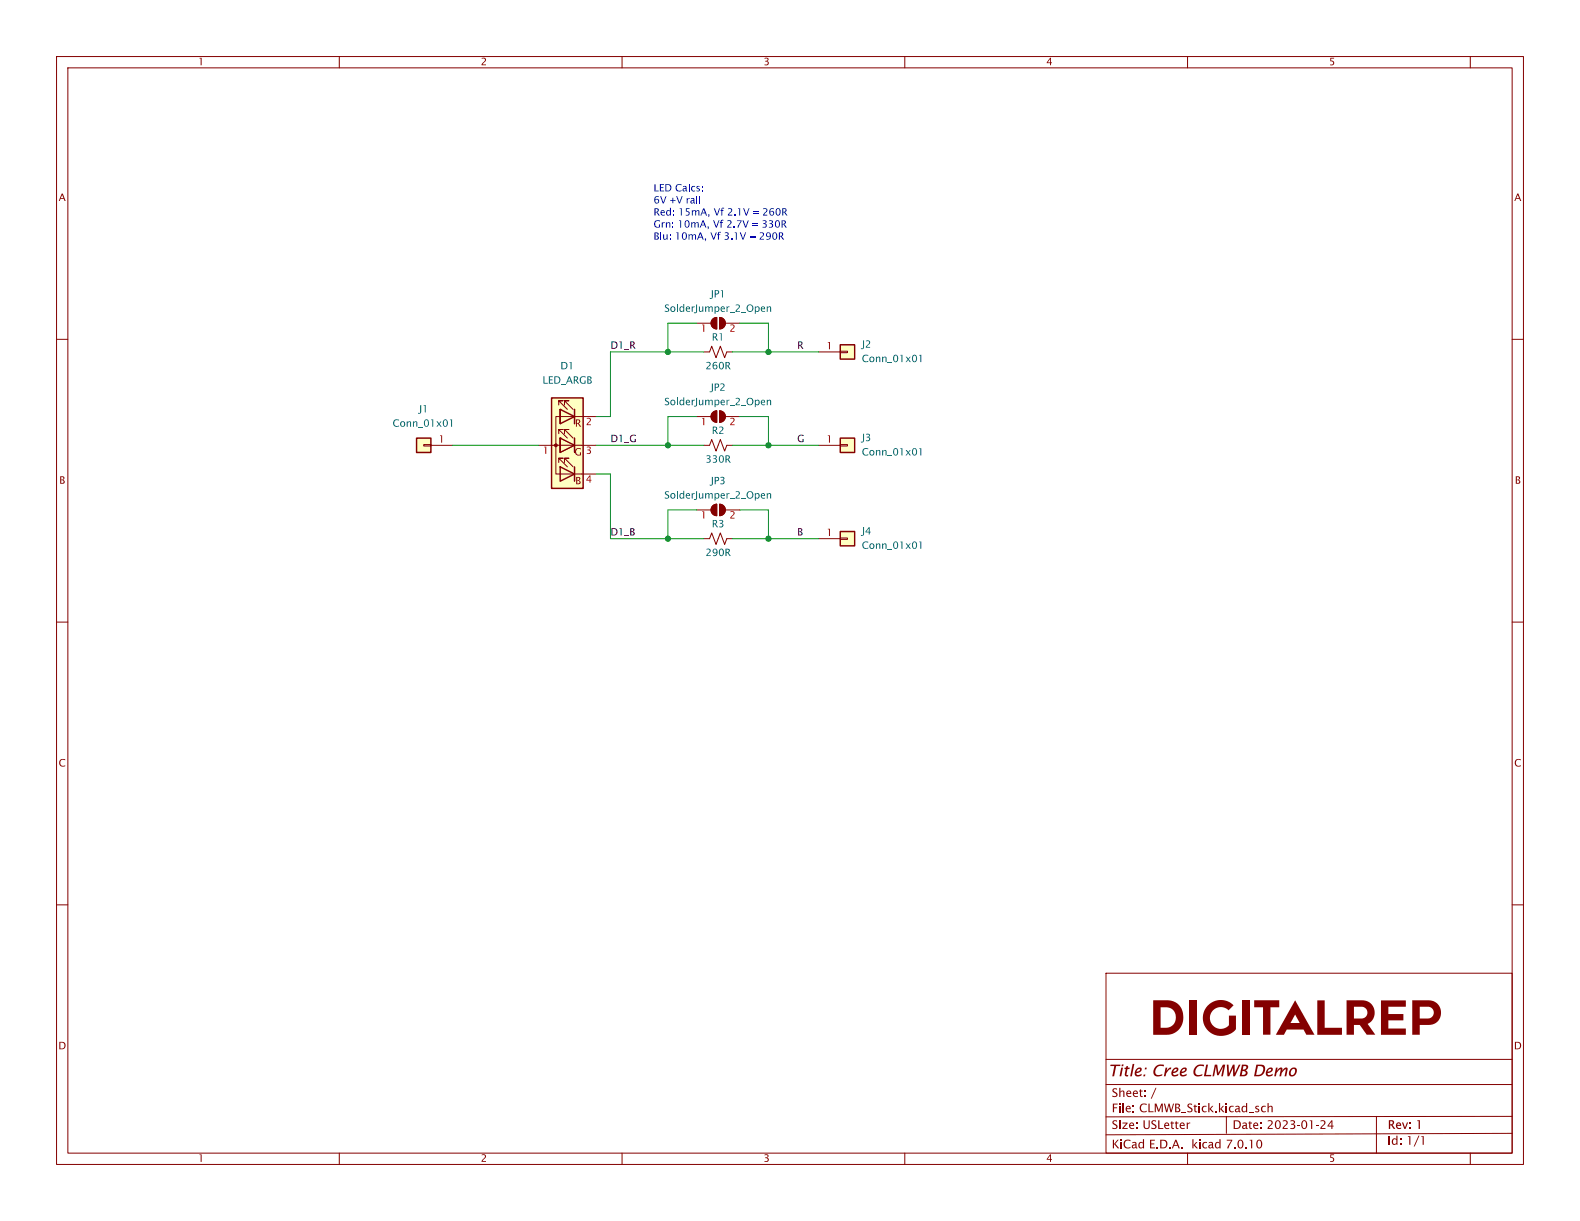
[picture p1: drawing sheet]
<svg xmlns="http://www.w3.org/2000/svg" width="279mm" height="216mm" viewBox="0 0 279 216" stroke-linecap="round" stroke-linejoin="round" font-family="sans-serif">
<g fill="none" stroke="#840000" stroke-width=".18">
<path d="M10 10h259.4v195.9h-259.4zM12 12h255.4v191.9h-255.4zM60 10v2M110 10v2M160 10v2M210 10v2M260 10v2M10 60h2M267.4 60h2M10 110h2M267.4 110h2M10 160h2"/>
<path d="M267.4 160h2M195.6 172.1h71.8v31.8h-71.8zM60 203.9v2M110 203.9v2M160 203.9v2M210 203.9v2M260 203.9v2"/>
</g>
<path d="M235.4 198.1h.2v.9h.2v.2h-.2v.4h-.2v-.4h-.7l.1-.2h.6v-.7l-.5 .7h-.1z" fill="#840000"/>
<path d="M267.4 200.4l-71.8 .3" fill="none" stroke="#840000" stroke-width=".18"/>
<path d="M222.4 201.6l.4-.1 .4 .4v.8l-.4 .4-.5-.2-.2-.6h.3l.1 .6h.3l.2-.4-.1-.6-.1-.2h-.2l-.2 .6h-.3z" fill="#840000"/>
<g fill="none" stroke="#840000" stroke-width=".18">
<path d="M95.2 78.7h7.7M98.8 76.7v-.8h.8h-.8l1.5 1.6M98.8 71.6v-.7h.8h-.8l1.5 1.5M99.1 77.5v2.5zM99.1 77.5h.1M99.1 72.4v2.5zM99.1 72.4h.1M99.8 76.7v-.8h.8h-.8l1.5 1.6M99.8 71.6v-.7h.8h-.8l1.5 1.5M101.6 77.5v2.5M101.6 72.4v2.5M102.9 73.7h-4.6v10.1h4.6"/>
<path d="M98.8 81.8v-.8h.8h-.8l1.5 1.6M99.8 81.8v-.8h.8h-.8l1.5 1.6M195.6 191.8h71.7M195.6 187.3h71.8M216.9 197.4v3M243.4 197.4v6.5M267.4 197.4l-71.8 .1"/>
</g>
<path d="M97.5 70.4h5.6v16h-5.6z" fill="#ffffc2" stroke="#ffffc2" stroke-width=".18"/>
<path d="M97.5 70.4h5.6v16h-5.6zM99.1 77.5l2.5 1.2-2.5 1.3zM99.1 72.4l2.5 1.3-2.5 1.2zM101.6 72.4v2.5M101.6 77.5v2.5M99.1 82.6l2.5 1.2-2.5 1.3zM101.6 82.6v2.5" fill="none" stroke="#840000" stroke-width=".25"/>
<circle cx="98.3" cy="78.7" r=".25" fill="#840000" stroke="#840000" stroke-width=".18"/>
<path d="M96.2 79h.4v1.3h-.2v-1.2h-.2z" fill="#a90000"/>
<path d="M102.9 73.7h2.5" fill="none" stroke="#840000" stroke-width=".18"/>
<path d="M103.8 73.9h.4l.3 .1v.4l-.6 .6h.6v.2h-.8l.6-.9-.1-.3-.4 .1z" fill="#a90000"/>
<path d="M102.9 78.7h2.5" fill="none" stroke="#840000" stroke-width=".18"/>
<path d="M103.8 79h.4l.3 .1-.1 .3-.2 .1 .3 .3-.2 .4-.5 .1v-.2h.4l.1-.2-.1-.2-.3-.1v-.1l.3-.1 .1-.2h-.5z" fill="#a90000"/>
<path d="M102.9 83.8h2.5" fill="none" stroke="#840000" stroke-width=".18"/>
<path d="M104.3 84.1h.1v.7h.2v.2h-.2v.3h-.1v-.3h-.6v-.2h.6v-.5l-.5 .5h-.1z" fill="#a90000"/>
<path d="M124.5 78.7h1l.4-1 .7 2.1 .8-2.1 .7 2.1 .4-1.1h1M144.8 78.7h3.8M148.6 78.6h1.3v.3h-1.3z" fill="none" stroke="#840000" stroke-width=".18"/>
<path d="M148.6 77.5h2.5v2.5h-2.5z" fill="#ffffc2" stroke="#ffffc2" stroke-width=".18"/>
<path d="M148.6 77.5h2.5v2.5h-2.5z" fill="none" stroke="#840000" stroke-width=".25"/>
<path d="M162.5 79.3l.4-.1v1.3h-.2v-1.1h-.2z" fill="#006464"/>
<path d="M74.9 78.6h1.3v.3h-1.3zM76.2 78.7h3.8M124.5 62.2h1l.4-1 .7 2 .8-2 .7 2 .4-1h1" fill="none" stroke="#840000" stroke-width=".18"/>
<path d="M73.7 77.5h2.5v2.5h-2.5z" fill="#ffffc2" stroke="#ffffc2" stroke-width=".18"/>
<path d="M73.7 77.5h2.5v2.5h-2.5z" fill="none" stroke="#840000" stroke-width=".25"/>
<path d="M79.6 74.2h.3v1.3h-.1v-1.2h-.2z" fill="#006464"/>
<path d="M148.6 94h2.5v2.5h-2.5z" fill="#ffffc2" stroke="#ffffc2" stroke-width=".18"/>
<path d="M144.8 95.3h3.8M148.6 95.1h1.3v.3h-1.3z" fill="none" stroke="#840000" stroke-width=".18"/>
<path d="M148.6 94h2.5v2.5h-2.5z" fill="none" stroke="#840000" stroke-width=".25"/>
<path d="M162.5 95.8h.4v1.2h-.2v-1.1h-.2z" fill="#006464"/>
<path d="M123.2 90.2h2.5M126.1 89.4l.6-.2v2a1.02 1.02 0 0 1-.9-.7 1.02 1.02 0 0 1 .3-1.1zM127.3 89.2a1.02 1.02 0 0 1 1 1 1.02 1.02 0 0 1-1 1z" fill="none" stroke="#840000" stroke-width=".18"/>
<g fill="#840000" stroke="#840000" stroke-width=".18">
<path d="M126.1 89.4l.6-.2v2a1.02 1.02 0 0 1-.9-.7 1.02 1.02 0 0 1 .3-1.1z"/>
<path d="M127.3 89.2a1.02 1.02 0 0 1 1 1 1.02 1.02 0 0 1-1 1z"/>
</g>
<path d="M124.2 90.4h.3v1.3h-.1v-1.2h-.2z" fill="#a90000"/>
<path d="M128.3 90.2h2.5" fill="none" stroke="#840000" stroke-width=".18"/>
<path d="M129.2 90.4h.4l.3 .2v.3l-.6 .7h.6v.1h-.8l.6-.9-.1-.2h-.4z" fill="#a90000"/>
<path d="M135.6 87.2h.2v.2l.2-.2 .3 .1 .1 .9h-.2v-.8l-.1-.1-.3 .2v.7h-.2z" fill="#006464"/>
<path d="M123.2 57.2h2.5M126.1 56.4l.6-.3v2.1a1.02 1.02 0 0 1-.9-.7 1.02 1.02 0 0 1 .3-1.1zM127.3 56.1a1.02 1.02 0 0 1 1 1.1 1.02 1.02 0 0 1-1 1zM124.5 95.3h1l.4-1.1 .7 2.1 .8-2.1 .7 2.1 .4-1h1" fill="none" stroke="#840000" stroke-width=".18"/>
<g fill="#840000" stroke="#840000" stroke-width=".18">
<path d="M126.1 56.4l.6-.3v2.1a1.02 1.02 0 0 1-.9-.7 1.02 1.02 0 0 1 .3-1.1z"/>
<path d="M127.3 56.1a1.02 1.02 0 0 1 1 1.1 1.02 1.02 0 0 1-1 1z"/>
</g>
<path d="M124.2 57.4h.3v1.3h-.1v-1.2h-.2z" fill="#a90000"/>
<path d="M128.3 57.2h2.5" fill="none" stroke="#840000" stroke-width=".18"/>
<path d="M129.2 57.4h.4l.3 .1v.4l-.6 .6h.6v.2h-.8l.6-1-.1-.2-.4 .1z" fill="#a90000"/>
<path d="M135.6 54.2h.2v.2l.2-.2 .3 .1 .1 .8h-.2v-.7l-.1-.1-.3 .2v.6h-.2z" fill="#006464"/>
<path d="M123.2 73.7h2.5M126.1 72.9l.6-.3v2.1a1.02 1.02 0 0 1-.9-.7 1.02 1.02 0 0 1 .3-1.1zM127.3 72.6a1.02 1.02 0 0 1 1 1.1 1.02 1.02 0 0 1-1 1z" fill="none" stroke="#840000" stroke-width=".18"/>
<g fill="#840000" stroke="#840000" stroke-width=".18">
<path d="M126.1 72.9l.6-.3v2.1a1.02 1.02 0 0 1-.9-.7 1.02 1.02 0 0 1 .3-1.1z"/>
<path d="M127.3 72.6a1.02 1.02 0 0 1 1 1.1 1.02 1.02 0 0 1-1 1z"/>
</g>
<path d="M124.2 73.9h.3v1.3h-.1v-1.2h-.2z" fill="#a90000"/>
<path d="M128.3 73.7h2.5" fill="none" stroke="#840000" stroke-width=".18"/>
<path d="M129.2 73.9h.4l.3 .1v.4l-.6 .6h.6v.2h-.8l.6-.9-.1-.3-.4 .1z" fill="#a90000"/>
<path d="M135.6 70.7h.2v.2l.2-.2 .3 .1 .1 .8h-.2v-.7l-.1-.1-.3 .2v.6h-.2z" fill="#006464"/>
<path d="M148.6 61h2.5v2.5h-2.5z" fill="#ffffc2" stroke="#ffffc2" stroke-width=".18"/>
<path d="M144.8 62.2h3.8M148.6 62.1h1.3v.3h-1.3z" fill="none" stroke="#840000" stroke-width=".18"/>
<path d="M148.6 61h2.5v2.5h-2.5z" fill="none" stroke="#840000" stroke-width=".25"/>
<path d="M162.5 62.8l.4-.1v1.3h-.2v-1.1h-.2z" fill="#006464"/>
<g fill="none" stroke="#009600" stroke-width=".18">
<path d="M123.2 57.2h-5.1v5M130.8 57.2h5.1v5M80 78.7h15.2M105.4 78.7h19.1M123.2 73.7h-5.1v5M124.5 62.2h-16.6v11.5h-2.5M129.5 78.7h15.3M129.5 62.2h15.3M130.8 73.7h5.1v5M105.4 83.8h2.5v11.5h16.6M123.2 90.2h-5.1v5.1M129.5 95.3h15.3"/>
<path d="M130.8 90.2h5.1v5.1"/>
</g>
<g fill="#009600" stroke="#009600" stroke-width=".18">
<circle cx="118.1" cy="62.2" r=".46"/>
<circle cx="118.1" cy="78.7" r=".46"/>
<circle cx="118.1" cy="95.3" r=".46"/>
<circle cx="135.9" cy="78.7" r=".46"/>
<circle cx="135.9" cy="95.3" r=".46"/>
<circle cx="135.9" cy="62.2" r=".46"/>
</g>
<text font-size="8.8" fill="#840000" x="203.2" y="186">DIGITALREP</text>
<text font-size="2.8" fill="#840000" x="196" y="191.1">Title: Cree CLMWBDemo</text>
<g font-size="2.1" fill="#840000">
<text x="196.6" y="197.3">File: CLMWB_Stick.kicad_sch</text>
<text x="196.6" y="194.6">Sheet: /</text>
<text x="196.6" y="203.7">KiCad E.D.A. kicad 7.0.10</text>
<text x="196.6" y="200.2">Size: USLetter</text>
<text x="218" y="200.2">Date: 2023-01-24</text>
<text x="245.4" y="200.2">Rev: 1</text>
<text x="245.4" y="203">Id: 1/1</text>
</g>
<g font-size="1.8" fill="#840000">
<text x="35" y="12.1">1</text>
<text x="85" y="12.1">2</text>
<text x="135" y="12.1">3</text>
<text x="185" y="12.1">4</text>
<text x="235" y="12.1">5</text>
<text x="10.4" y="36.1">A</text>
<text x="267.8" y="36.1">A</text>
<text x="101.7" y="76">R</text>
<text x="101.6" y="81.1">G</text>
<text x="10.5" y="86.1">B</text>
<text x="101.7" y="86.1">B</text>
<text x="267.9" y="86.1">B</text>
<text x="10.4" y="136.1">C</text>
<text x="267.8" y="136.1">C</text>
<text x="10.3" y="186.1">D</text>
<text x="267.7" y="186.1">D</text>
<text x="35" y="206">1</text>
<text x="85" y="206">2</text>
<text x="135" y="206">3</text>
<text x="185" y="206">4</text>
<text x="235" y="206">5</text>
</g>
<g font-size="1.8" fill="#0000c2">
<text x="115.6" y="34.1">LED Calcs:</text>
<text x="115.6" y="36.2">6V +V rail</text>
<text x="115.6" y="38.3">Red: 15mA, Vf 2.1V = 260R</text>
<text x="115.6" y="40.5">Grn: 10mA, Vf 2.7V = 330R</text>
<text x="115.6" y="42.6">Blu: 10mA, Vf 3.1V = 290R</text>
</g>
<g font-size="1.8" fill="#006464">
<text x="125.7" y="53.1">JP1</text>
<text x="117.5" y="55.7">SolderJumper_2_Open</text>
<text x="99.1" y="65.8">D1</text>
<text x="124.8" y="65.8">260R</text>
<text x="125.9" y="60.7">R1</text>
<text x="152.4" y="62">J2</text>
<text x="152.4" y="64.6">Conn_01x01</text>
<text x="95.9" y="68.4">LED_ARGB</text>
<text x="125.7" y="69.6">JP2</text>
<text x="69.4" y="76">Conn_01x01</text>
<text x="74.1" y="73.4">J1</text>
<text x="117.5" y="72.2">SolderJumper_2_Open</text>
<text x="125.9" y="77.3">R2</text>
<text x="124.8" y="82.3">330R</text>
<text x="152.4" y="78.5">J3</text>
<text x="152.4" y="81.1">Conn_01x01</text>
<text x="117.5" y="88.7">SolderJumper_2_Open</text>
<text x="125.7" y="86.1">JP3</text>
<text x="125.9" y="93.8">R3</text>
<text x="152.4" y="95">J4</text>
<text x="124.8" y="98.8">290R</text>
<text x="152.4" y="97.6">Conn_01x01</text>
</g>
<g font-size="1.8" fill="#0f0f0f">
<text x="107.9" y="61.9">D1_R</text>
<text x="141" y="61.9">R</text>
<text x="107.9" y="78.4">D1_G</text>
<text x="141" y="78.4">G</text>
<text x="107.9" y="94.9">D1_B</text>
<text x="141" y="94.9">B</text>
</g>
<g font-size="1.8" fill="#a90000">
<text x="146.1" y="62">1</text>
<text x="77.5" y="78.5">1</text>
<text x="146.1" y="78.5">1</text>
<text x="146.1" y="95">1</text>
</g>
</svg>
